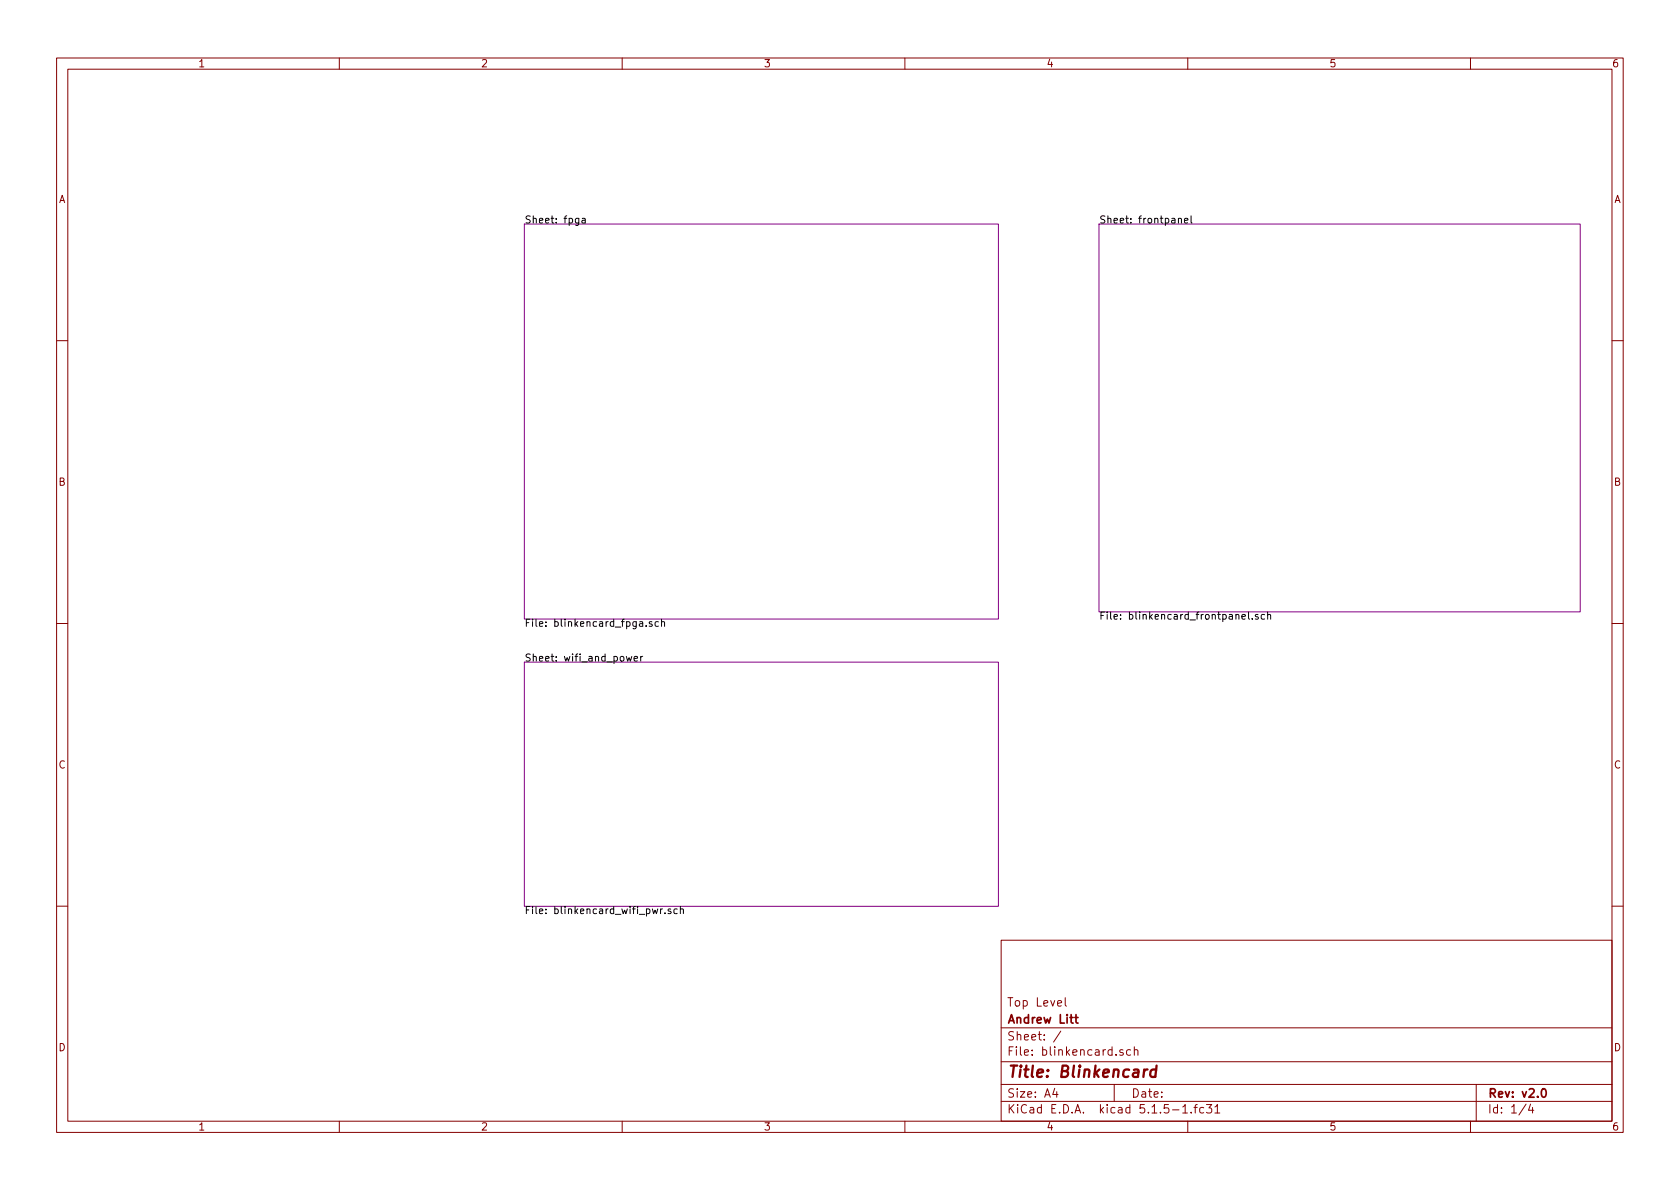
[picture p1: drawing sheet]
<svg xmlns="http://www.w3.org/2000/svg" width="297mm" height="210mm" viewBox="0 0 297 210" stroke-linecap="round" stroke-linejoin="round" font-family="sans-serif">
<g fill="none" stroke="#840000" stroke-width=".18">
<path d="M10 10.3h277v189.9h-277zM12 12.2h273v186.1h-273zM60 10.3v1.9M110 10.3v1.9M160 10.3v1.9M210 10.3v1.9M260 10.3v1.9M10 60.2h2M285 60.2h2M10 110.3h2M285 110.3h2M10 160.2h2"/>
<path d="M177 166.3h108v32h-108zM188.3 176.4v1.3l.3 .2M285 160.2h2M60 198.3v1.9M110 198.3v1.9M160 198.3v1.9M177 194.8h108M177 191.8h108M177 187.8h108M177 181.8h108M186.5 192.5l-.4 1h1M186.8 193v1"/>
<path d="M187.6 182.3l-1.3 2M197 191.8v3M198.6 185.7a.37 .37 0 0 0-.6 .1v.2l.6 .2v.1l-.2 .3-.4-.1M199.9 185.7l-.4-.1-.3 .3 .1 .6 .2 .1 .4-.1M200.6 185.7a.37 .37 0 0 1 .6 .1v.8M200.6 185.1v1.5M207.3 196.3h1.2M209.1 195.8l.4-.5v1.5M209.1 196.8h.9M210 198.3v1.9M210.6 196.7v.1M211.1 195.8h.6"/>
<path d="M211.7 195.3l-.4 .2v1.3M212.8 195.9l-.4-.1-.3 .3 .1 .6 .2 .1 .4-.1M213.3 195.3h.9l-.5 .6 .5 .1v.7l-.2 .1-.7-.1M214.8 195.8l.4-.5v1.5M214.8 196.8h.9M260 198.3v1.9M261 191.8v6.5M269.8 195.2l-1.2 2M270.6 195.2l-.3 1.1h.9M271 195.8v1"/>
</g>
<path d="M190 179.9h.6M190.2 179.4v1.3l.4 .2M272.7 192.7l.2-.2a.81 .81 0 0 1 .6 .6 .81 .81 0 0 1-.3 .8l-.2 .1a.79 .79 0 0 1-.3-1.3z" fill="none" stroke="#840000" stroke-width=".3"/>
<path d="M202.9 189.1a.5 .5 0 0 0-.6 .4M204.4 189.2a.68 .68 0 0 0-1 .3v.8l.3 .1 .6-.1M204.5 188.4l-.2 2" fill="none" stroke="#840000" stroke-width=".41"/>
<path d="M92.7 39.6h83.8v69.9h-83.8zM194.3 39.6h85.1v68.6h-85.1zM92.7 117.1h83.8v43.2h-83.8z" fill="none" stroke="#840084" stroke-width=".18"/>
<g fill="none" stroke="#000" stroke-width=".18">
<path d="M102.3 38.6v1l-.2 .3-.3-.1M102.3 38.7l-.3-.1-.3 .2 .2 .6h.4M102.9 38.7h.5l.1 .7M103.5 38.9l-.5 .1-.1 .1 .1 .3h.5M208.4 38.7l.1-.1 .3 .1 .1 .7M208.4 38.6v.8M209.4 39l.6-.1v-.2l-.4-.1-.2 .2 .1 .6h.5M210.6 38.2v1.1l.2 .1M110.7 116.1l.3 .8 .2-.6 .3 .6 .2-.8M112.1 116.5l.6-.1v-.3h-.4l-.2 .2 .1 .6h.5M113.3 116.1v.8M113.6 116.1h-.2l-.1 .2"/>
<path d="M114.2 110.6v.2M115.3 110l-.3-.1-.2 .2 .1 .2 .4 .1v.3h-.5M116.4 110l-.3-.1-.3 .3 .1 .5h.5M117 110.1l.1-.2 .3 .1 .1 .8M117 109.5v1.3M219.6 109.1l.6-.1-.1-.3h-.3l-.2 .1 .1 .6h.4M220.8 108.2v1.1l.1 .2M221.4 109.4v.1M222.4 108.7h-.3l-.2 .1 .1 .2 .4 .1v.3h-.5M223.6 108.7h-.4l-.2 .2 .1 .5h.5M224.1 108.8l.2-.1h.3l.1 .8M224.1 108.2v1.3"/>
<path d="M116.8 160.7v.9M117.1 160.7l-.3 .3M117.6 161.4v.2M118.6 160.8l-.3-.1-.2 .2 .1 .2 .4 .1v.3h-.5M119.7 160.8l-.3-.1-.2 .3 .1 .5h.4M120.3 160.9l.2-.2 .3 .1v.8M120.3 160.3v1.3"/>
</g>
<text font-size="2.8" fill="#840000" x="178" y="190.5">Title: Blinkencard</text>
<g font-size="2.1" fill="#840000">
<text x="178" y="178">Top Level</text>
<text x="178" y="184">Sheet: /</text>
<text x="178" y="181">Andrew Litt</text>
<text x="178" y="186.7">File: blinkencard.sch</text>
<text x="178" y="196.9">KiCad E.D.A. kicad 5.1.5-1.fc31</text>
<text x="178" y="194.1">Size: A4</text>
<text x="200" y="194.1">Date:</text>
<text x="263" y="194.1">Rev: v2.0</text>
<text x="263" y="196.9">Id: 1/4</text>
</g>
<g font-size="1.8" fill="#840000">
<text x="35" y="11.9">1</text>
<text x="85" y="11.9">2</text>
<text x="135" y="11.9">3</text>
<text x="185" y="11.9">4</text>
<text x="235" y="11.9">5</text>
<text x="285" y="11.9">6</text>
<text x="10.4" y="35.9">A</text>
<text x="285.4" y="35.9">A</text>
<text x="10.4" y="85.9">B</text>
<text x="285.4" y="85.9">B</text>
<text x="10.4" y="135.9">C</text>
<text x="285.4" y="135.9">C</text>
<text x="10.4" y="185.9">D</text>
<text x="285.4" y="185.9">D</text>
<text x="35" y="199.9">1</text>
<text x="85" y="199.9">2</text>
<text x="135" y="199.9">3</text>
<text x="185" y="199.9">4</text>
<text x="235" y="199.9">5</text>
<text x="285" y="199.9">6</text>
</g>
<g font-size="1.8">
<text x="92.7" y="39.5">Sheet: fpga</text>
<text x="194.3" y="39.5">Sheet: frontpanel</text>
<text x="92.7" y="110.8">File: blinkencard_fpga.sch</text>
<text x="194.3" y="109.6">File: blinkencard_frontpanel.sch</text>
<text x="92.7" y="117">Sheet: wifi_and_power</text>
<text x="92.7" y="161.6">File: blinkencard_wifi_pwr.sch</text>
</g>
</svg>
